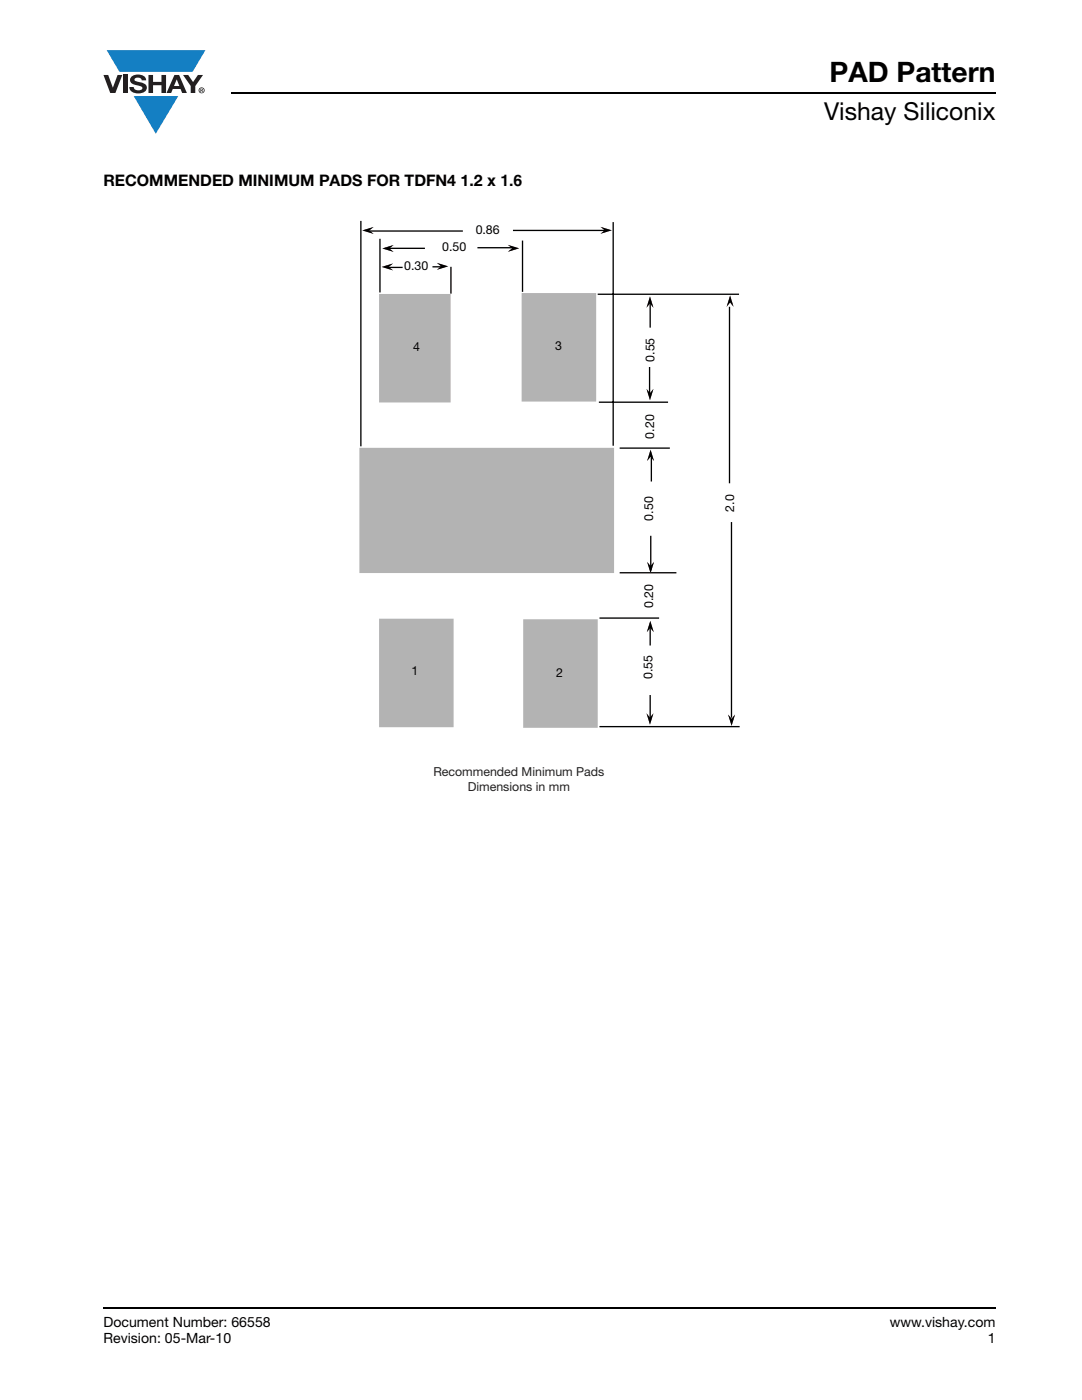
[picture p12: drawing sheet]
<svg xmlns="http://www.w3.org/2000/svg" width="216mm" height="279mm" viewBox="0 0 216 279" stroke-linecap="round" stroke-linejoin="round" font-family="sans-serif">
<g fill="#147fc3">
<path d="M21.3 10h19.7l-2.6 4.4h-3.8h-10.8z"/>
<path d="M26.7 19.2h8.9l-4.5 7.5z"/>
</g>
<g fill="#231f20">
<path d="M20.6 15h1l.9 2.5 1-2.5h.9l-1.4 3.6h-1z"/>
<path d="M24.6 15h.9v3.6h-.9z"/>
<path d="M26.3 15.3a2.1 2.1 0 0 1 2.8 .3l.1 .4h-.9a.79 .79 0 0 0-.7-.5 .79 .79 0 0 0-.8 .4l.3 .3 1 .2a1.08 1.08 0 0 1 1.2 1.1 1.08 1.08 0 0 1-1.1 1.1 1.73 1.73 0 0 1-2.4-1.2h.9a.96 .96 0 0 0 .8 .6 .96 .96 0 0 0 .9-.4 1.31 1.31 0 0 0-1.2-.6 1.03 1.03 0 0 1-1.1-.6 1.03 1.03 0 0 1 .2-1.1z"/>
<path d="M29.6 15h.9v1.3h1.7v-1.3h.9v3.6h-.9v-1.6h-1.7v1.6h-.9z"/>
<path d="M36.5 15h1.1l.9 1.4 1-1.4h1l-1.5 2.2v1.4h-.9v-1.4z"/>
<path d="M35.3 15.8l.5 1.4h-1.1zM34.8 15l-1.6 3.6h1l.3-.8h1.5l.3 .8h1l-1.6-3.6z"/>
<path d="M39.8 18a.46 .46 0 0 1 .9 0 .46 .46 0 0 1-.9 0zM39.6 18a.6 .6 0 0 0 1.2 0 .6 .6 0 0 0-1.2 0z"/>
<path d="M40.1 17.8h.2v.2h-.2zM40 17.7v.7h.1v-.3l.4 .3-.2-.3 .2-.2-.1-.2z"/>
</g>
<path d="M46.1 18.6h152.5M20.6 261h178" fill="none" stroke="#000" stroke-width=".36"/>
<path d="M71.7 44.1h75.9v114.2h-75.9z" fill="#fff"/>
<path d="M71.9 89.6h50.5v24.6h-50.5z" fill="#b3b3b3"/>
<path d="M71.9 89.6h50.5v24.6h-50.5z" fill="none" stroke="#b3b3b3" stroke-width=".35"/>
<path d="M119.8 45.3l2.3 .7-2.3 .7 .9-.7z" fill="#ec2932"/>
<path d="M119.8 45.3l2.3 .7-2.3 .7 .9-.7z" fill="#000"/>
<path d="M72 44.1v45M75.8 47.7v10.7M90 53.2v5.4M104.3 48v10.2M119.3 58.7h28.2M122.4 44.3v44.7M119.5 80.3h13.8M123.6 89.4h10.1M123.6 114.3h11.4M119.6 123.4h11.9M119.6 145h28" fill="none" stroke="#000" stroke-width=".26"/>
<path d="M75.8 58.8h13.9v21.3h-13.9z" fill="#b3b3b3"/>
<path d="M75.8 58.8h13.9v21.3h-13.9z" fill="none" stroke="#b3b3b3" stroke-width=".35"/>
<path d="M104.3 58.7h14.5v21.3h-14.5z" fill="#b3b3b3"/>
<path d="M104.3 58.7h14.5v21.3h-14.5z" fill="none" stroke="#b3b3b3" stroke-width=".35"/>
<path d="M75.8 123.7h14.5v21.3h-14.5z" fill="#b3b3b3"/>
<path d="M75.8 123.7h14.5v21.3h-14.5z" fill="none" stroke="#b3b3b3" stroke-width=".35"/>
<path d="M104.6 123.8h14.5v21.3h-14.5z" fill="#b3b3b3"/>
<path d="M104.6 123.8h14.5v21.3h-14.5z" fill="none" stroke="#b3b3b3" stroke-width=".35"/>
<path d="M101.3 48.9l2.3 .7-2.3 .6 .9-.6z" fill="#ec2932"/>
<path d="M101.3 48.9l2.3 .7-2.3 .6 .9-.6z" fill="#000"/>
<path d="M87.2 52.5l2.2 .7-2.2 .6 .8-.6z" fill="#ec2932"/>
<path d="M87.2 52.5l2.2 .7-2.2 .6 .8-.6z" fill="#000"/>
<path d="M72.3 46l2.2-.7-.8 .7 .8 .7z" fill="#ec2932"/>
<path d="M72.3 46l2.2-.7-.8 .7 .8 .7z" fill="#000"/>
<path d="M76.3 49.6l2.2-.7-.8 .7 .8 .7z" fill="#ec2932"/>
<path d="M76.3 49.6l2.2-.7-.8 .7 .8 .7z" fill="#000"/>
<path d="M76.2 53.3l2.2-.7-.8 .7 .8 .7z" fill="#ec2932"/>
<path d="M76.2 53.3l2.2-.7-.8 .7 .8 .7z" fill="#000"/>
<path d="M129 77.6l.7 .9 .7-.9-.7 2.3z" fill="#ec2932"/>
<path d="M129 77.6l.7 .9 .7-.9-.7 2.3z" fill="#000"/>
<path d="M129.1 112.1l.7 .9 .7-.9-.7 2.3z" fill="#ec2932"/>
<path d="M129.1 112.1l.7 .9 .7-.9-.7 2.3z" fill="#000"/>
<path d="M129 142.4l.7 .8 .7-.8-.7 2.2z" fill="#ec2932"/>
<path d="M129 142.4l.7 .8 .7-.8-.7 2.2z" fill="#000"/>
<path d="M129.7 59.2l.7 2.2-.7-.9-.7 .9z" fill="#ec2932"/>
<path d="M129.7 59.2l.7 2.2-.7-.9-.7 .9z" fill="#000"/>
<path d="M129.8 89.8l.7 2.2-.7-.9-.7 .9z" fill="#ec2932"/>
<path d="M129.8 89.8l.7 2.2-.7-.9-.7 .9z" fill="#000"/>
<path d="M129.8 123.9l.6 2.3-.6-.9-.7 .9z" fill="#ec2932"/>
<path d="M129.8 123.9l.6 2.3-.6-.9-.7 .9z" fill="#000"/>
<path d="M73.7 46.1h18.7M77.2 53.4h3.1M77.5 49.6h7.3M86.3 53.2h2.2M95.3 49.4h7.2M102.4 46h18.3M129.6 73.2v5.7M129.7 60.4v5M130 91.1v5M129.9 106.9v6.9M129.7 125v3.8M129.7 138.7v4.9" fill="none" stroke="#000" stroke-width=".26"/>
<path d="M145.7 59l.7 2.2-.7-.8-.7 .8z" fill="#ec2932"/>
<path d="M145.7 59l.7 2.2-.7-.8-.7 .8z" fill="#000"/>
<path d="M145.3 142.6l.7 .9 .7-.9-.7 2.3z" fill="#ec2932"/>
<path d="M145.3 142.6l.7 .9 .7-.9-.7 2.3z" fill="#000"/>
<path d="M145.6 61.2v35.3M146 104.2v39" fill="none" stroke="#000" stroke-width=".26"/>
<text font-size="5.6" x="165.5" y="16.4">PAD Pattern</text>
<text font-size="4.9" x="164.5" y="24">Vishay Siliconix</text>
<text font-size="3.2" x="20.6" y="37.1">RECOMMENDED MINIMUM PADS FOR TDFN4 1.2 x 1.6</text>
<g font-size="2.8">
<text x="20.6" y="264.9">Document Number: 66558</text>
<text x="20.6" y="268.1">Revision: 05-Mar-10</text>
<text x="177.5" y="264.9">www.vishay.com</text>
<text x="197.1" y="268.1">1</text>
</g>
<g font-size="2.5">
<text x="94.9" y="46.7">0.86</text>
<text x="80.6" y="54">0.30</text>
<text x="88.2" y="50">0.50</text>
<text x="82.4" y="70">4</text>
<text x="110.8" y="69.8">3</text>
<text x="130.6" y="72.2" transform="rotate(-90 130.6 72.2)">0.55</text>
<text x="130.5" y="87.5" transform="rotate(-90 130.5 87.5)">0.20</text>
<text x="130.3" y="103.9" transform="rotate(-90 130.3 103.9)">0.50</text>
<text x="146.5" y="102.1" transform="rotate(-90 146.5 102.1)">2.0</text>
<text x="130.3" y="121.3" transform="rotate(-90 130.3 121.3)">0.20</text>
<text x="82.1" y="134.7">1</text>
<text x="111" y="135">2</text>
<text x="130.2" y="135.5" transform="rotate(-90 130.2 135.5)">0.55</text>
</g>
<g font-size="2.5" fill="#231f20">
<text x="86.5" y="154.8">Recommended Minimum Pads</text>
<text x="93.3" y="157.8">Dimensions in mm</text>
</g>
</svg>
